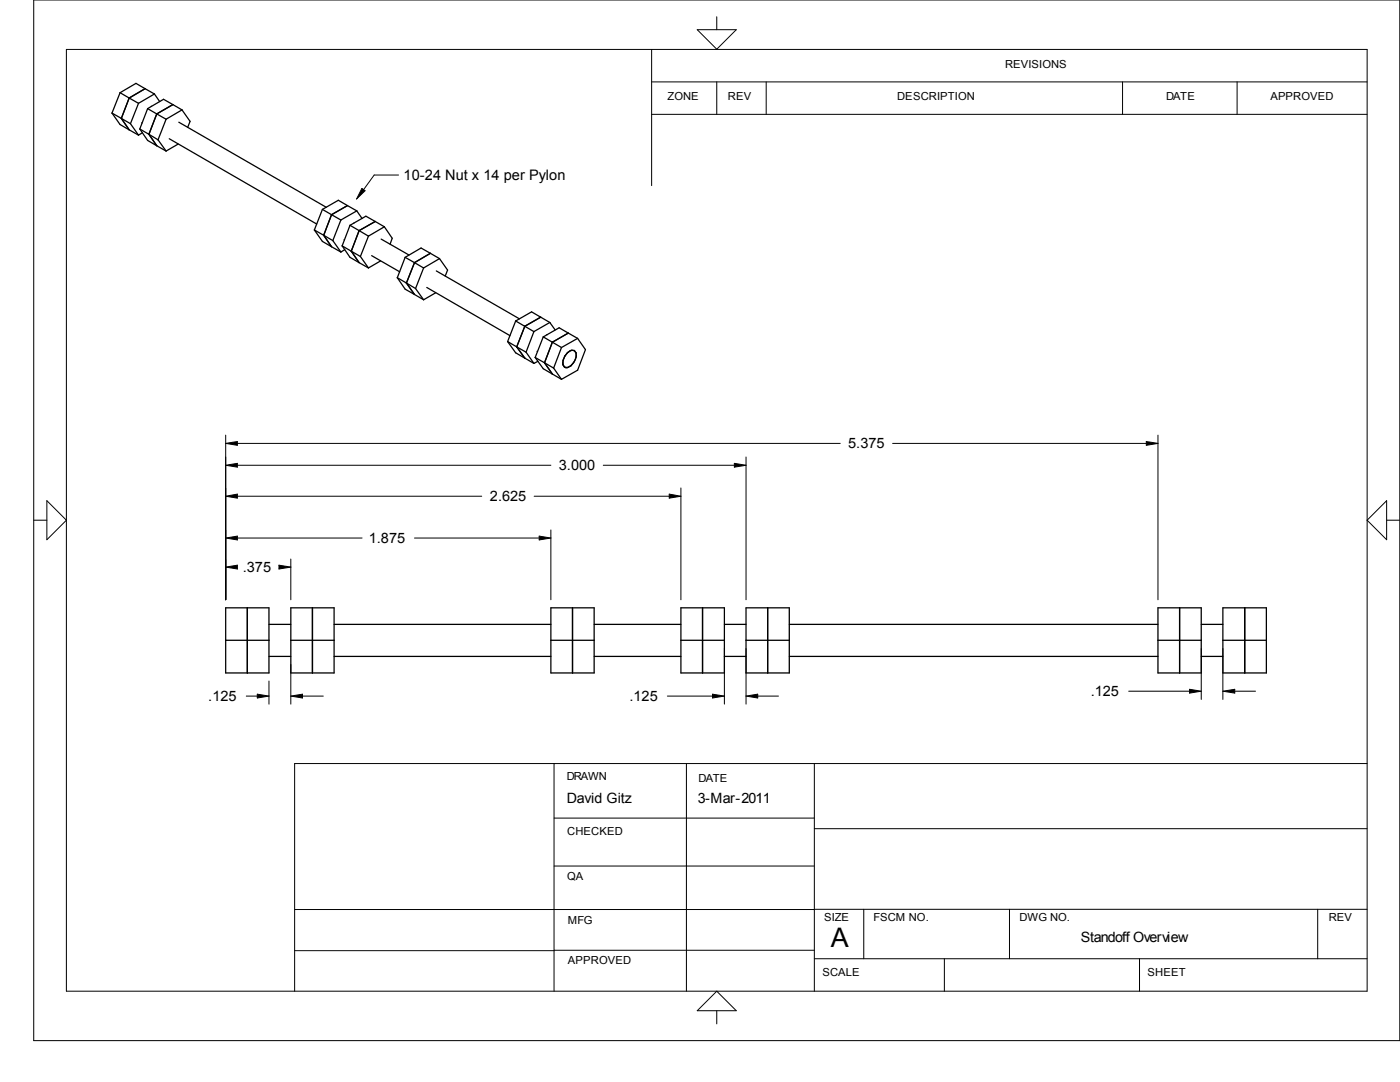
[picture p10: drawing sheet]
<svg xmlns="http://www.w3.org/2000/svg" width="279mm" height="216mm" viewBox="0 0 279 216" stroke-linecap="round" stroke-linejoin="round" font-family="sans-serif">
<g fill="none" stroke="#000" stroke-width=".25">
<path d="M24 18.5l1.8 1.1M24 18.5l-1.6 4.1M25.8 19.6l1.8 1M25.8 19.6l-1.6 4M29 17.7l1.8 1.1M29 17.7l-1.9-1.1-3.1 1.9M29 17.7l-3.2 1.9M30.8 18.8l1.1 1.5M30.8 18.8l-3.2 1.8M22.4 22.6l1.6 2.2 1.8 1.1M22.4 22.6l1.8 1M24.2 23.6l1.6 2.3"/>
<path d="M24.2 23.6l1.8 1.1M25.8 25.9l1.8 1.1M26 24.7l1.6 2.3M27.6 20.6l-1.6 4.1M27.9 25.7l1.6 2.3 1.8 1.1M27.9 25.7l1.8 1.1M28.3 24.5v.1M28.4 26.5l-.8 .5M29.5 21.7l1.8 1M29.5 21.7l-1.6 4M29.7 26.8l1.6 2.3M29.7 26.8l1.8 1.1"/>
<path d="M30.2 21.2h.1M31.3 22.7l1.8 1.1M31.3 22.7l-1.6 4.1M31.3 29.1l1.8 1M31.5 27.9l1.6 2.2M33.1 23.8l-1.6 4.1M33.8 27.7l29.4 17M34.5 20.9l1.8 1M34.5 20.9l-1.9-1.1-3.1 1.9M34.5 20.9l-3.2 1.8M35.6 28.7l-2.5 1.4M35.7 24.4l29.4 17"/>
<path d="M36.3 21.9l-3.2 1.9M36.3 21.9l1.6 2.3-.4 1.2M62.7 45.9l1.6 2.3 1.9 1M62.7 45.9l1.9 1M64.3 41.8l1.9 1M64.3 41.8l-1.6 4.1M64.6 46.9l1.8 1.1M64.6 46.9l1.6 2.3M66.2 42.8l1.8 1.1M66.2 49.2l1.8 1.1M66.2 42.8l-1.6 4.1M66.4 48l1.6 2.3"/>
<path d="M68 43.9l-1.6 4.1M68.3 49.1l3.6 2.1M68.3 49.1l1.5 2.3 1.9 1M68.7 47.8v.1M68.8 49.8l-.8 .5M69.3 41l-1.8-1-3.2 1.8M69.3 41l1.9 1.1M69.3 41l-3.1 1.8M69.8 45l1.9 1M69.8 45l-1.5 4.1M70.6 44.5h.1M71.2 42.1l1.1 1.5"/>
<path d="M71.2 42.1l-3.2 1.8M71.7 46l-1.6 4.1 1.6 2.3M71.7 46l1.8 1.1M71.7 52.4l1.8 1.1M71.9 51.2l1.6 2.3M73.5 47.1l-1.6 4.1M74.2 51l5.6 3.2M74.9 44.2l-3.2 1.8M74.9 44.2l-1.9-1.1-3.2 1.9M74.9 44.2l1.8 1.1M75.9 52.1l-2.4 1.4M76.1 47.7l5.5 3.2"/>
<path d="M76.7 45.3l1.6 2.2-.4 1.2M76.7 45.3l-3.2 1.8M79.3 55.4l1.6 2.3 1.8 1.1M79.3 55.4l1.8 1.1M80.9 51.4l1.8 1M80.9 51.4l-1.6 4M81.1 56.5l1.6 2.3M81.1 56.5l1.8 1.1M82.7 52.4l1.8 1.1M82.7 58.8l1.8 1M82.7 52.4l-1.6 4.1M82.9 57.6l1.6 2.2"/>
<path d="M84.5 53.5l-1.6 4.1M85.2 57.4l16.6 9.6M85.9 50.5l-1.9-1-3.1 1.9M85.9 50.5l1.8 1.1M85.9 50.5l-3.2 1.9M87 58.4l-2.5 1.4M87.1 54.1l16.6 9.5M87.7 51.6l1.6 2.3-.4 1.2M87.7 51.6l-3.2 1.9M101.3 68.2l1.6 2.2 3.7 2.1M101.3 68.2l1.8 1M102.9 64.1l3.7 2.1"/>
<path d="M102.9 64.1l3.2-1.9 3.6 2.1M102.9 64.1l-1.6 4.1M103.1 69.2l1.6 2.3M103.1 69.2l1.9 1.1M105 70.3l1.6 2.2M106.6 66.2l-1.6 4.1M106.8 71.3l1.6 2.3 3.7 2.1M106.8 71.3l1.9 1.1M107.2 70.1h.1M107.4 72.1l-.8 .4M107.9 63.3l-3.2 1.8-1.6 4.1M108.4 67.2l3.7 2.1"/>
<path d="M108.4 67.2l-1.6 4.1M108.7 72.4l1.5 2.2M108.7 72.4l1.8 1M109.1 66.8h.1M109.7 64.3l1.1 1.5M109.7 64.3l-3.1 1.9M110.5 73.4l1.6 2.3M112.1 69.3l-1.6 4.1M112.4 72.8l.3 .5h.6M112.4 72.8a2.78 2.78 0 0 1 1.6-2.9h.6a1.86 1.86 0 0 1-.2 2.5l-.5 .6-.6 .3M112.4 72.6a2.74 2.74 0 0 1 1.8-2.7l.4 .1 .4 .4a2.85 2.85 0 0 1-1.7 2.9M113.4 66.5l-1.8-1.1-3.2 1.8"/>
<path d="M113.4 66.5l1.9 1M113.4 66.5l-3.2 1.8-1.5 4.1M115.3 67.5l1.5 2.3-1.5 4.1-3.2 1.8M115.3 67.5l-3.2 1.8M45 121.3h8.7v13h-8.7zM45 127.8h8.7M49.4 121.3v13M53.7 124.6h4.3M53.7 131h4.3M58 121.3h8.7v13h-8.7zM58 127.8h8.7M62.4 121.3v13"/>
<path d="M66.7 124.6h43.2M66.7 131h43.2M109.9 121.3h8.7v13h-8.7zM109.9 127.8h8.7M114.3 121.3v13M118.6 124.6h17.3M118.6 131h17.3M135.9 121.3h8.7v13h-8.7zM135.9 127.8h8.7M140.2 121.3v13M144.6 124.6h4.3M144.6 131h4.3"/>
<path d="M148.9 121.3h8.6v13h-8.6zM148.9 127.8h8.6M153.2 121.3v13M157.5 124.6h73.6M157.5 131h73.6M231.1 121.3h8.6v13h-8.6zM231.1 127.8h8.6M235.4 121.3v13M239.7 124.6h4.4M239.7 131h4.4M244.1 121.3h8.6v13h-8.6zM244.1 127.8h8.6"/>
<path d="M248.4 121.3v13"/>
</g>
<g fill="none" stroke="#000" stroke-width=".2">
<path d="M6.7 0h272.7v207.6h-272.7zM13.3 9.9h259.5v187.9h-259.5zM130 16.3h142.8M130 9.9v27.1M139.1 5.9h7.8l-3.9 3.9zM143 3.3v2.6M143 16.3v6.5M152.9 16.3v6.5M224 16.3v6.5M246.9 16.3v6.5M72.2 37.6l.7 .5-1.7 1.6zM79.5 34.9h-4.8l-2.1 2.9"/>
<path d="M130 22.8h142.8M9.4 99.9l3.9 3.9-3.9 3.9zM45 86.8v32.9M45 88.5l2.4-.4v.8zM45 92.8l2.4-.3v.7zM45 99l2.4-.4v.8zM47.4 99h48.7M47.4 92.8h62.5M47.4 88.5h120.3M106.6 99h27M120.4 92.8h26.2M133.6 98.6l2.3 .4-2.3 .4z"/>
<path d="M135.9 97.4v22.3M146.6 92.5l2.3 .3-2.3 .4zM148.9 91.2v28.5M178.1 88.5h50.7M228.8 88.1l2.3 .4-2.3 .4zM231.1 86.8v32.9M276.7 99.9v7.8l-3.9-3.9zM6.7 103.8h2.7M45 113.2l2.4-.4v.7zM45 107.4l2.4-.4v.7zM47.4 107.4h24.9M55.7 112.8l2.3 .4-2.3 .3z"/>
<path d="M58 111.5v8.2M82.7 107.4h24.9M107.6 107l2.3 .4-2.3 .3zM109.9 105.7v14M276.7 103.8h2.7M49.1 138.9h2.3M51.4 138.5l2.3 .4-2.3 .4zM53.7 135.9v4.6M58 132.6v7.9M58 138.9l2.4-.4v.8zM60.4 138.9h4.1M133.2 138.9h9"/>
<path d="M142.2 138.5l2.4 .4-2.4 .4zM144.6 129.4v11.1M148.9 129.4v11.1M148.9 138.9l2.3-.4v.8zM151.2 138.9h4.2M225.3 137.9h12.1M237.4 137.5l2.3 .4-2.3 .4zM239.7 129.4v10.2M244.1 129.4v10.2M244.1 137.9l2.3-.4v.8zM246.4 137.9h4.2M110.6 152.4v45.4"/>
<path d="M137 152.4v45.4M162.5 152.4v45.4M272.8 152.4h-214v45.4M110.6 172.8h51.9M110.6 163.2h51.9M162.5 165.4h110.3M58.8 189.7h51.8M110.6 189.6h51.9M162.5 191.3h110.3M172.4 181.4v9.9M188.5 191.3v6.5M201.5 181.4v9.9"/>
<path d="M227.4 191.3v6.5M263 181.4v9.9M272.8 181.4l-214 .1M139.1 201.7l3.9-3.9 3.9 3.9zM143 201.7v2.6"/>
</g>
<g fill="#000">
<path d="M71.2 37.6h1.7v2.1h-1.7zM45 98.6h2.4v.8h-2.4zM45 92.5h2.4v.7h-2.4zM45 88.1h2.4v.8h-2.4zM133.6 98.6h2.3v.8h-2.3zM146.6 92.5h2.3v.7h-2.3zM228.8 88.1h2.3v.8h-2.3zM45 112.8h2.4v.7h-2.4zM45 107h2.4v.7h-2.4zM55.7 112.8h2.3v.7h-2.3zM107.6 107h2.3v.7h-2.3zM51.4 138.6h2.3v.7h-2.3z"/>
<path d="M58 138.6h2.4v.7h-2.4zM142.2 138.6h2.4v.7h-2.4zM148.9 138.6h2.3v.7h-2.3zM237.4 137.6h2.3v.7h-2.3zM244.1 137.6h2.3v.7h-2.3z"/>
</g>
<text font-size="5.4" x="165.8" y="189">A</text>
<g font-size="2.9">
<text x="80.6" y="35.9">10-24 Nut x 14 per Pylon</text>
<text x="169.3" y="89.4">5.375</text>
<text x="111.5" y="93.8">3.000</text>
<text x="97.8" y="99.9">2.625</text>
<text x="73.6" y="108.3">1.875</text>
<text x="48.5" y="114.1">.375</text>
<text x="41.6" y="139.8">.125</text>
<text x="125.6" y="139.8">.125</text>
<text x="217.7" y="138.9">.125</text>
</g>
<g font-size="2.8">
<text x="113.1" y="160.3">David Gitz</text>
<text x="139.3" y="160.2">3-Mar-2011</text>
<text x="215.7" y="187.9">Standoff Overview</text>
</g>
<g font-size="2.2">
<text x="200.6" y="13.6">REVISIONS</text>
<text x="133.2" y="19.9">ZONE</text>
<text x="145.3" y="19.9">REV</text>
<text x="179.1" y="19.9">DESCRIPTION</text>
<text x="232.7" y="19.9">DATE</text>
<text x="253.5" y="19.9">APPROVED</text>
<text x="113.1" y="155.7">DRAWN</text>
<text x="139.4" y="156">DATE</text>
<text x="113.2" y="166.6">CHECKED</text>
<text x="113.2" y="175.7">QA</text>
<text x="113.3" y="184.4">MFG</text>
<text x="164.5" y="183.8">SIZE</text>
<text x="174.3" y="183.8">FSCM NO.</text>
<text x="203.5" y="183.8">DWG NO.</text>
<text x="265.2" y="183.8">REV</text>
<text x="113.3" y="192.4">APPROVED</text>
<text x="164.1" y="194.8">SCALE</text>
<text x="229" y="194.8">SHEET</text>
</g>
</svg>
